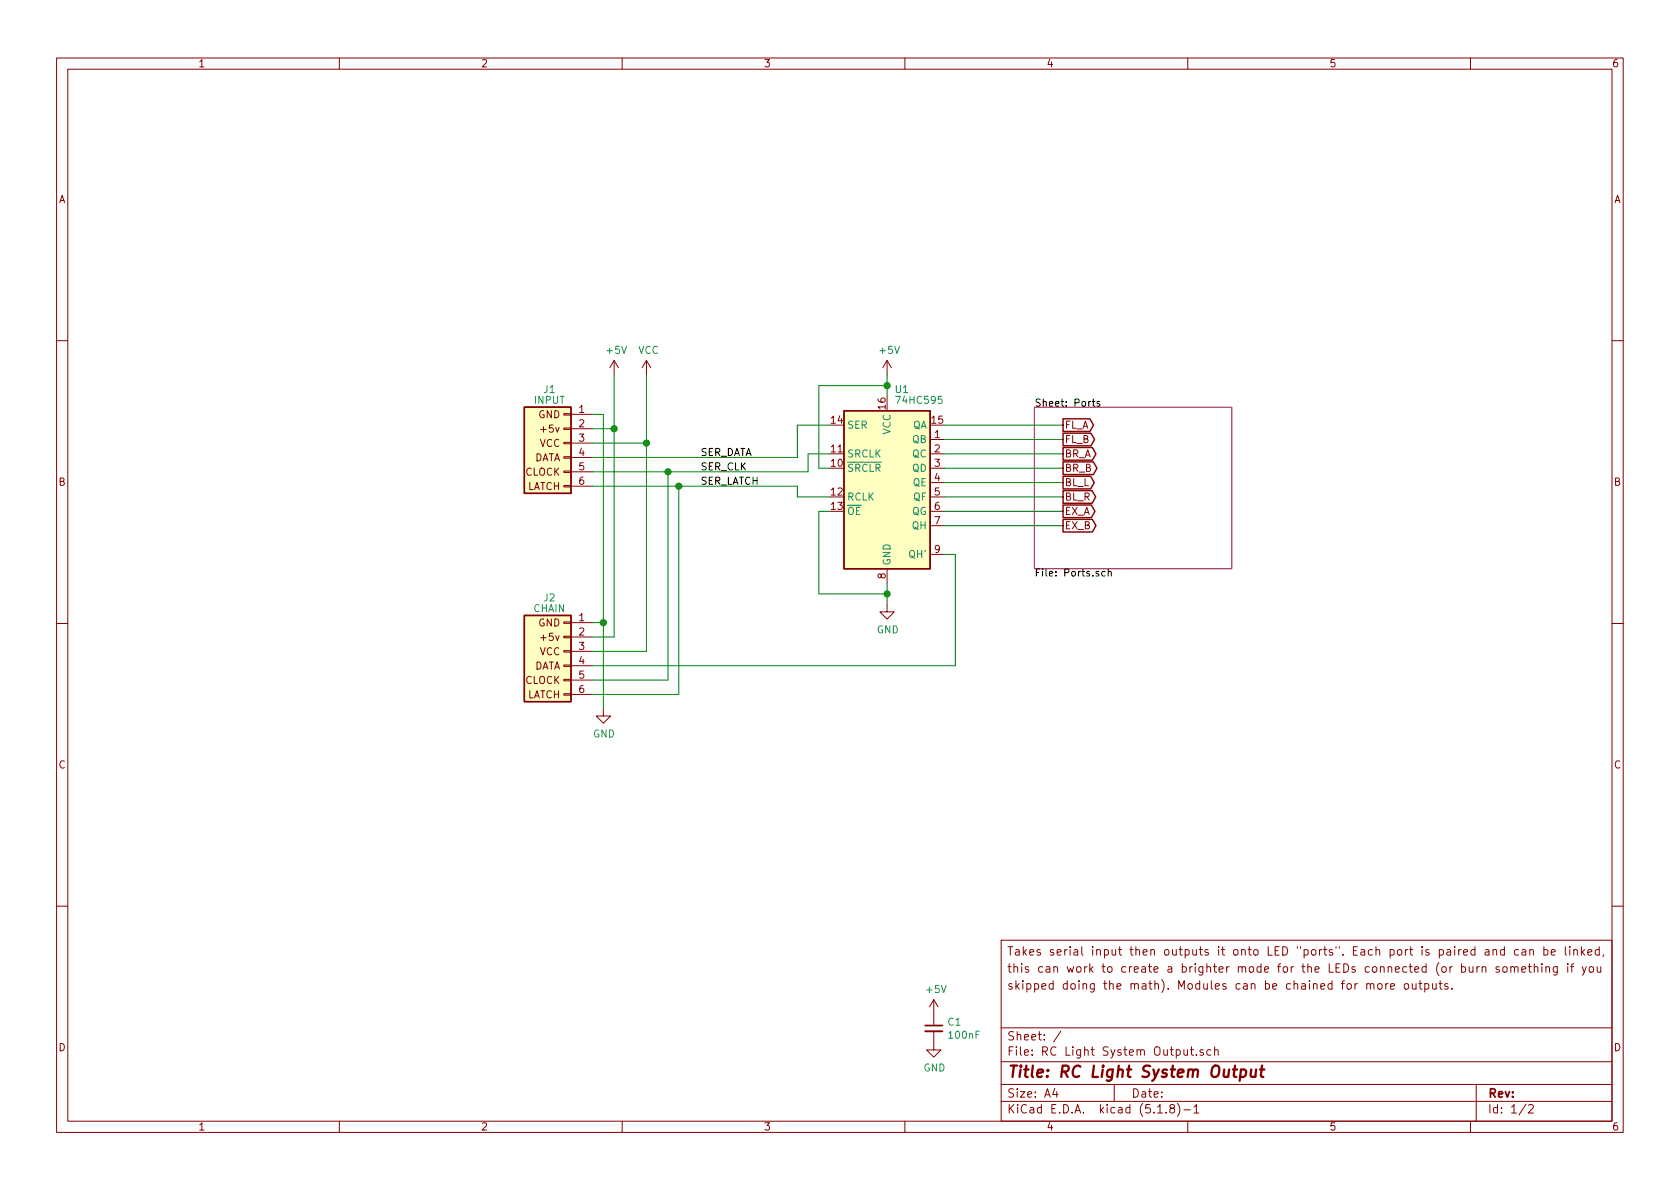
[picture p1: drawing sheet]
EESchema Schematic File Version 4
EELAYER 30 0
EELAYER END
$Descr A4 11693 8268
encoding utf-8
Sheet 1 2
Title "RC Light System Output"
Date ""
Rev ""
Comp ""
Comment1 ""
Comment2 "skipped doing the math). Modules can be chained for more outputs."
Comment3 "this can work to create a brighter mode for the LEDs connected (or burn something if you"
Comment4 "Takes serial input then outputs it onto LED \"ports\". Each port is paired and can be linked, "
$EndDescr
$Comp
L 74xx:74HC595 U1
U 1 1
P 6175 3350
F 0 "U1" H 6225 4000 50  0000 L CNN
F 1 "74HC595" H 6225 3925 50  0000 L CNN
F 2 "Package_DIP:DIP-16_W7.62mm_Socket_LongPads" H 6175 3350 50  0001 C CNN
F 3 "http://www.ti.com/lit/ds/symlink/sn74hc595.pdf" H 6175 3350 50  0001 C CNN
	1    6175 3350
	1    0    0    -1  
$EndComp
$Comp
L power:+5V #PWR0101
U 1 1
P 6500 7050
F 0 "#PWR0101" H 6500 6900 50  0001 C CNN
F 1 "+5V" H 6515 7223 50  0000 C CNN
F 2 "" H 6500 7050 50  0001 C CNN
F 3 "" H 6500 7050 50  0001 C CNN
	1    6500 7050
	1    0    0    -1  
$EndComp
$Comp
L Device:C_Small C1
U 1 1
P 6500 7150
F 0 "C1" H 6592 7196 50  0000 L CNN
F 1 "100nF" H 6592 7105 50  0000 L CNN
F 2 "Capacitor_THT:C_Disc_D4.7mm_W2.5mm_P5.00mm" H 6500 7150 50  0001 C CNN
F 3 "~" H 6500 7150 50  0001 C CNN
	1    6500 7150
	1    0    0    -1  
$EndComp
$Comp
L power:GND #PWR0102
U 1 1
P 6500 7250
F 0 "#PWR0102" H 6500 7000 50  0001 C CNN
F 1 "GND" H 6505 7077 50  0000 C CNN
F 2 "" H 6500 7250 50  0001 C CNN
F 3 "" H 6500 7250 50  0001 C CNN
	1    6500 7250
	1    0    0    -1  
$EndComp
$Comp
L power:+5V #PWR0103
U 1 1
P 6175 2600
F 0 "#PWR0103" H 6175 2450 50  0001 C CNN
F 1 "+5V" H 6190 2773 50  0000 C CNN
F 2 "" H 6175 2600 50  0001 C CNN
F 3 "" H 6175 2600 50  0001 C CNN
	1    6175 2600
	1    0    0    -1  
$EndComp
$Comp
L power:GND #PWR0104
U 1 1
P 6175 4200
F 0 "#PWR0104" H 6175 3950 50  0001 C CNN
F 1 "GND" H 6180 4027 50  0000 C CNN
F 2 "" H 6175 4200 50  0001 C CNN
F 3 "" H 6175 4200 50  0001 C CNN
	1    6175 4200
	1    0    0    -1  
$EndComp
Text Label 4875 3175 0    50   ~ 0
SER_DATA
Text Label 4875 3275 0    50   ~ 0
SER_CLK
Wire Wire Line
	5700 2675 5700 3250
Wire Wire Line
	5700 3250 5775 3250
Wire Wire Line
	5700 2675 6175 2675
Wire Wire Line
	6175 2600 6175 2675
Wire Wire Line
	6175 2750 6175 2675
Connection ~ 6175 2675
Wire Wire Line
	5775 3550 5700 3550
Wire Wire Line
	6175 4050 6175 4125
Wire Wire Line
	6175 4125 5700 4125
Wire Wire Line
	5700 3550 5700 4125
Wire Wire Line
	6175 4200 6175 4125
Connection ~ 6175 4125
Text Label 4875 3375 0    50   ~ 0
SER_LATCH
$Comp
L rc_light_system:Conn_Light_Input J1
U 1 1
P 3925 3075
F 0 "J1" H 4025 3450 50  0000 C CNN
F 1 "INPUT" H 4025 3375 50  0000 C CNN
F 2 "Connector_JST:JST_XH_B6B-XH-A_1x06_P2.50mm_Vertical" H 3925 3075 50  0001 C CNN
F 3 "~" H 3925 3075 50  0001 C CNN
	1    3925 3075
	-1   0    0    -1  
$EndComp
$Comp
L rc_light_system:Conn_Light_Output J2
U 1 1
P 3925 4525
F 0 "J2" H 4025 4900 50  0000 C CNN
F 1 "CHAIN" H 4025 4825 50  0000 C CNN
F 2 "Connector_JST:JST_XH_B6B-XH-A_1x06_P2.50mm_Vertical" H 3925 4525 50  0001 C CNN
F 3 "~" H 3925 4525 50  0001 C CNN
	1    3925 4525
	-1   0    0    -1  
$EndComp
Wire Wire Line
	4125 2875 4200 2875
Wire Wire Line
	4200 4325 4125 4325
Wire Wire Line
	4125 2975 4275 2975
Wire Wire Line
	4275 2975 4275 2600
$Comp
L power:+5V #PWR0105
U 1 1
P 4275 2600
F 0 "#PWR0105" H 4275 2450 50  0001 C CNN
F 1 "+5V" H 4290 2773 50  0000 C CNN
F 2 "" H 4275 2600 50  0001 C CNN
F 3 "" H 4275 2600 50  0001 C CNN
	1    4275 2600
	1    0    0    -1  
$EndComp
Wire Wire Line
	4275 4425 4125 4425
Connection ~ 4275 2975
$Comp
L power:VCC #PWR0106
U 1 1
P 4500 2600
F 0 "#PWR0106" H 4500 2450 50  0001 C CNN
F 1 "VCC" H 4515 2773 50  0000 C CNN
F 2 "" H 4500 2600 50  0001 C CNN
F 3 "" H 4500 2600 50  0001 C CNN
	1    4500 2600
	1    0    0    -1  
$EndComp
Wire Wire Line
	4500 2600 4500 3075
Wire Wire Line
	4500 3075 4125 3075
Wire Wire Line
	4500 4525 4125 4525
Connection ~ 4500 3075
Wire Wire Line
	4125 3275 4650 3275
Wire Wire Line
	4650 4725 4125 4725
Connection ~ 4650 3275
Wire Wire Line
	4125 3375 4725 3375
Wire Wire Line
	4725 4825 4125 4825
Wire Wire Line
	4200 2875 4200 4325
Wire Wire Line
	4275 2975 4275 4425
Wire Wire Line
	4500 3075 4500 4525
Wire Wire Line
	4650 3275 4650 4725
Wire Wire Line
	4725 3375 4725 4825
Wire Wire Line
	6650 4625 6650 3850
Wire Wire Line
	6650 3850 6575 3850
Wire Wire Line
	4125 4625 6650 4625
Wire Wire Line
	4200 4325 4200 4925
Connection ~ 4200 4325
$Comp
L power:GND #PWR0107
U 1 1
P 4200 4925
F 0 "#PWR0107" H 4200 4675 50  0001 C CNN
F 1 "GND" H 4205 4752 50  0000 C CNN
F 2 "" H 4200 4925 50  0001 C CNN
F 3 "" H 4200 4925 50  0001 C CNN
	1    4200 4925
	1    0    0    -1  
$EndComp
Connection ~ 4725 3375
Wire Wire Line
	4725 3375 5550 3375
Wire Wire Line
	5625 3275 5625 3150
Wire Wire Line
	5625 3150 5775 3150
Wire Wire Line
	4650 3275 5625 3275
Wire Wire Line
	5550 3175 5550 2950
Wire Wire Line
	5550 2950 5775 2950
Wire Wire Line
	4125 3175 5550 3175
Wire Wire Line
	5550 3375 5550 3450
Wire Wire Line
	5550 3450 5775 3450
Text GLabel 7400 2950 2    50   Output ~ 0
FL_A
Text GLabel 7400 3050 2    50   Output ~ 0
FL_B
Text GLabel 7400 3150 2    50   Output ~ 0
BR_A
Text GLabel 7400 3250 2    50   Output ~ 0
BR_B
Text GLabel 7400 3350 2    50   Output ~ 0
BL_L
Text GLabel 7400 3450 2    50   Output ~ 0
BL_R
$Sheet
S 7200 2825 1375 1125
U 64E3CE93
F0 "Ports" 50
F1 "Ports.sch" 50
$EndSheet
Wire Wire Line
	6575 2950 7400 2950
Wire Wire Line
	6575 3050 7400 3050
Wire Wire Line
	6575 3150 7400 3150
Wire Wire Line
	6575 3250 7400 3250
Wire Wire Line
	6575 3350 7400 3350
Wire Wire Line
	6575 3450 7400 3450
Text GLabel 7400 3550 2    50   Output ~ 0
EX_A
Text GLabel 7400 3650 2    50   Output ~ 0
EX_B
Wire Wire Line
	6575 3550 7400 3550
Wire Wire Line
	6575 3650 7400 3650
$EndSCHEMATC
